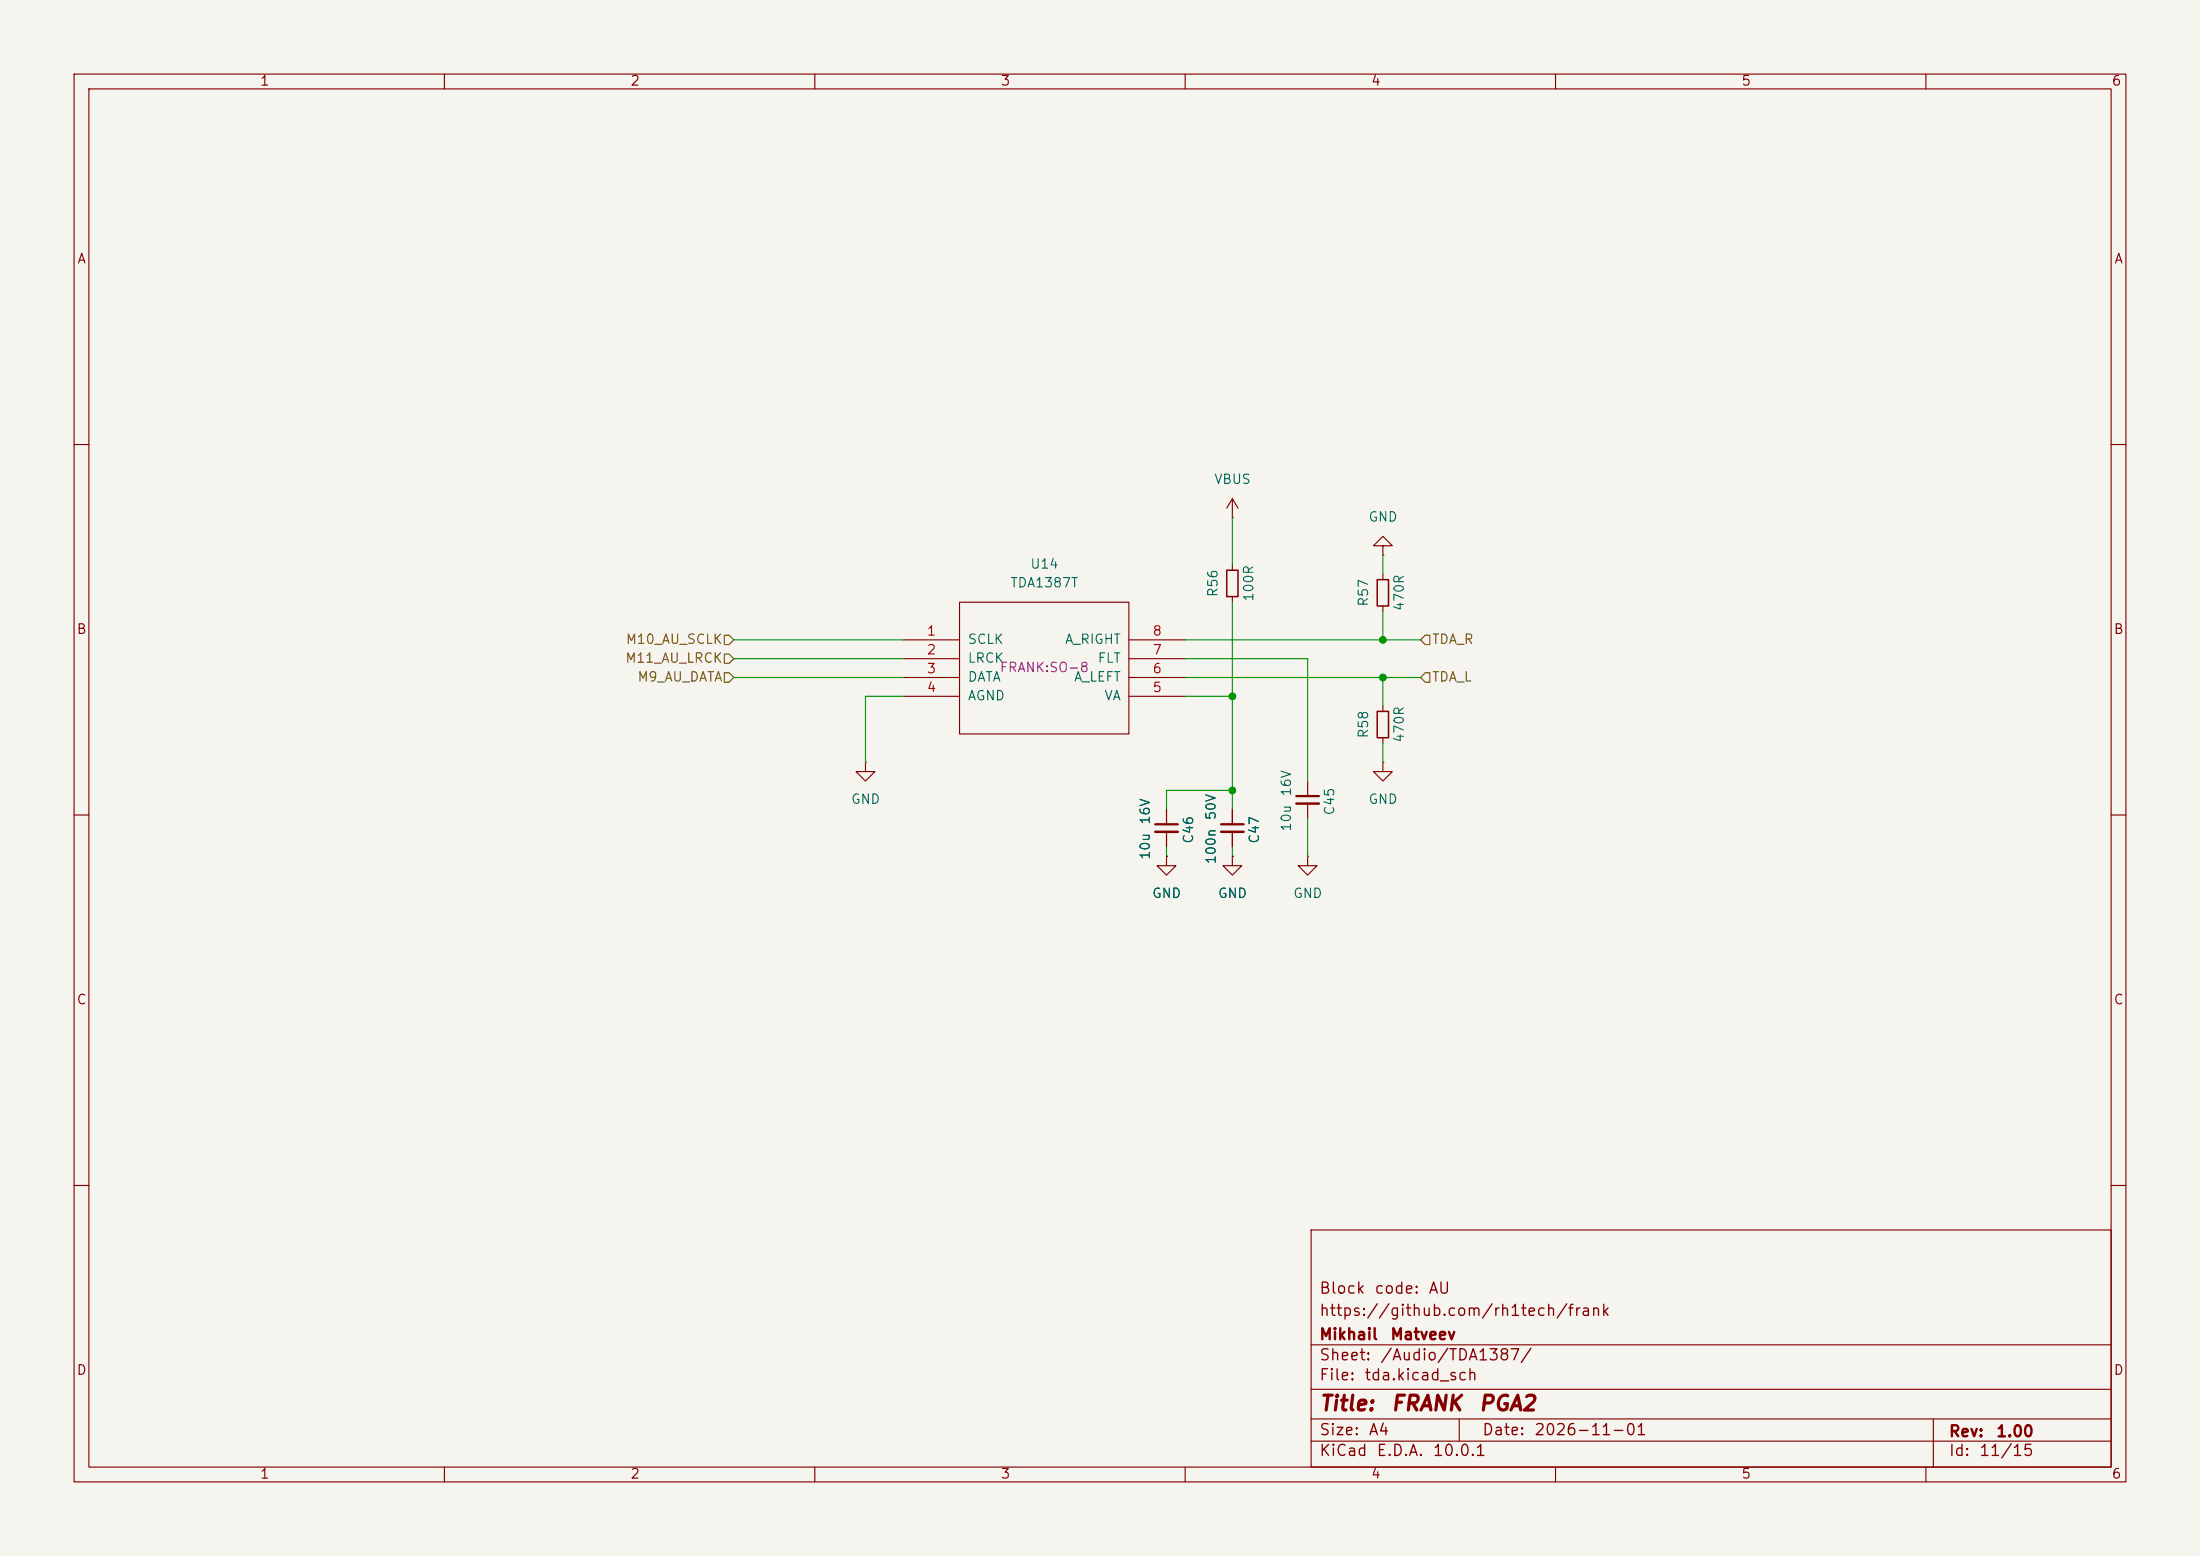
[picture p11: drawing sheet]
(kicad_sch
 (version 20260306)
 (generator "eeschema")
 (generator_version "10.0")
 (paper "A4")
 (title_block
  (title "${NAME}")
  (date "${DATE}")
  (rev "${VERSION}")
  (company "Mikhail Matveev")
  (comment 1 "https://github.com/rh1tech/frank")
  (comment 2 "Block code: AU"))
 (lib_symbols
  (symbol "FRANK:C_Small"
   (pin_numbers (hide yes))
   (pin_names
    (offset 0.254) (hide yes)) (exclude_from_sim no) (in_bom yes) (on_board yes)
   (in_pos_files yes)
   (duplicate_pin_numbers_are_jumpers no)
   (property "Reference" "C" (at 0.254 1.778 0) (show_name no) (do_not_autoplace no) (effects (font (size 1.27 1.27)) (justify left)))
   (property "Value" "C_Small" (at 0.254 -2.032 0) (show_name no) (do_not_autoplace no) (effects (font (size 1.27 1.27)) (justify left)))
   (property "Footprint" "" (at 0 0 0) (show_name no) (do_not_autoplace no) (hide yes) (effects (font (size 1.27 1.27))))
   (property "Datasheet" "" (at 0 0 0) (show_name no) (do_not_autoplace no) (hide yes) (effects (font (size 1.27 1.27))))
   (property "Description" "Unpolarized capacitor, small symbol" (at 0 0 0) (show_name no) (do_not_autoplace no) (hide yes) (effects (font (size 1.27 1.27))))
   (symbol "C_Small_0_1"
    (polyline (pts (xy -1.524 0.508) (xy 1.524 0.508)) (stroke (width 0.3048) (type default)) (fill (type none)))
    (polyline (pts (xy -1.524 -0.508) (xy 1.524 -0.508)) (stroke (width 0.3302) (type default)) (fill (type none))))
   (symbol "C_Small_1_1"
    (pin passive line (at 0 2.54 270) (length 2.032) (name "" (effects (font (size 1.27 1.27)))) (number "1" (effects (font (size 1.27 1.27)))))
    (pin passive line (at 0 -2.54 90) (length 2.032) (name "" (effects (font (size 1.27 1.27)))) (number "2" (effects (font (size 1.27 1.27))))))
   (embedded_fonts no))
  (symbol "FRANK:GND"
   (power global)
   (pin_numbers (hide yes))
   (pin_names
    (offset 0) (hide yes)) (exclude_from_sim no) (in_bom yes) (on_board yes)
   (in_pos_files yes)
   (duplicate_pin_numbers_are_jumpers no)
   (property "Reference" "#PWR" (at 0 -6.35 0) (show_name no) (do_not_autoplace no) (hide yes) (effects (font (size 1.27 1.27))))
   (property "Value" "GND" (at 0 -3.81 0) (show_name no) (do_not_autoplace no) (effects (font (size 1.27 1.27))))
   (property "Footprint" "" (at 0 0 0) (show_name no) (do_not_autoplace no) (hide yes) (effects (font (size 1.27 1.27))))
   (property "Datasheet" "" (at 0 0 0) (show_name no) (do_not_autoplace no) (hide yes) (effects (font (size 1.27 1.27))))
   (property "Description" "Power symbol creates a global label with name \"GND\" , ground" (at 0 0 0) (show_name no) (do_not_autoplace no) (hide yes) (effects (font (size 1.27 1.27))))
   (symbol "GND_0_1"
    (polyline (pts (xy 0 0) (xy 0 -1.27) (xy 1.27 -1.27) (xy 0 -2.54) (xy -1.27 -1.27) (xy 0 -1.27)) (stroke (width 0) (type default)) (fill (type none))))
   (symbol "GND_1_1"
    (pin power_in line (at 0 0 270) (length 0) (name "" (effects (font (size 1.27 1.27)))) (number "1" (effects (font (size 1.27 1.27))))))
   (embedded_fonts no))
  (symbol "FRANK:R_Small"
   (pin_numbers (hide yes))
   (pin_names
    (offset 0.254) (hide yes)) (exclude_from_sim no) (in_bom yes) (on_board yes)
   (in_pos_files yes)
   (duplicate_pin_numbers_are_jumpers no)
   (property "Reference" "R" (at 0 0 90) (show_name no) (do_not_autoplace no) (effects (font (size 1.016 1.016))))
   (property "Value" "R_Small" (at 1.778 0 90) (show_name no) (do_not_autoplace no) (effects (font (size 1.27 1.27))))
   (property "Footprint" "" (at 0 0 0) (show_name no) (do_not_autoplace no) (hide yes) (effects (font (size 1.27 1.27))))
   (property "Datasheet" "" (at 0 0 0) (show_name no) (do_not_autoplace no) (hide yes) (effects (font (size 1.27 1.27))))
   (property "Description" "Resistor, small symbol" (at 0 0 0) (show_name no) (do_not_autoplace no) (hide yes) (effects (font (size 1.27 1.27))))
   (symbol "R_Small_0_1"
    (rectangle (start -0.762 1.778) (end 0.762 -1.778) (stroke (width 0.2032) (type default)) (fill (type none))))
   (symbol "R_Small_1_1"
    (pin passive line (at 0 2.54 270) (length 0.762) (name "" (effects (font (size 1.27 1.27)))) (number "1" (effects (font (size 1.27 1.27)))))
    (pin passive line (at 0 -2.54 90) (length 0.762) (name "" (effects (font (size 1.27 1.27)))) (number "2" (effects (font (size 1.27 1.27))))))
   (embedded_fonts no))
  (symbol "FRANK:TDA1387T"
   (pin_names
    (offset 1.016)) (exclude_from_sim no) (in_bom yes) (on_board yes)
   (in_pos_files yes)
   (duplicate_pin_numbers_are_jumpers no)
   (property "Reference" "TDA1" (at 0 13.97 0) (show_name no) (do_not_autoplace no) (effects (font (size 1.27 1.27))))
   (property "Value" "TDA1387T" (at 0 11.43 0) (show_name no) (do_not_autoplace no) (effects (font (size 1.27 1.27))))
   (property "Footprint" "MODULE" (at 0 0 0) (show_name no) (do_not_autoplace no) (hide yes) (effects (font (size 1.27 1.27))))
   (property "Datasheet" "DOCUMENTATION" (at 0 0 0) (show_name no) (do_not_autoplace no) (hide yes) (effects (font (size 1.27 1.27))))
   (property "Description" "" (at 0 0 0) (show_name no) (do_not_autoplace no) (hide yes) (effects (font (size 1.27 1.27))))
   (symbol "TDA1387T_1_0"
    (rectangle (start -11.43 -8.89) (end 11.43 8.89) (stroke (width 0) (type solid)) (fill (type none))))
   (symbol "TDA1387T_1_1"
    (pin input line (at -19.05 3.81 0) (length 7.62) (name "SCLK" (effects (font (size 1.27 1.27)))) (number "1" (effects (font (size 1.27 1.27)))))
    (pin input line (at -19.05 1.27 0) (length 7.62) (name "LRCK" (effects (font (size 1.27 1.27)))) (number "2" (effects (font (size 1.27 1.27)))))
    (pin input line (at -19.05 -1.27 0) (length 7.62) (name "DATA" (effects (font (size 1.27 1.27)))) (number "3" (effects (font (size 1.27 1.27)))))
    (pin input line (at -19.05 -3.81 0) (length 7.62) (name "AGND" (effects (font (size 1.27 1.27)))) (number "4" (effects (font (size 1.27 1.27)))))
    (pin input line (at 19.05 -3.81 180) (length 7.62) (name "VA" (effects (font (size 1.27 1.27)))) (number "5" (effects (font (size 1.27 1.27)))))
    (pin input line (at 19.05 -1.27 180) (length 7.62) (name "A_LEFT" (effects (font (size 1.27 1.27)))) (number "6" (effects (font (size 1.27 1.27)))))
    (pin input line (at 19.05 1.27 180) (length 7.62) (name "FLT" (effects (font (size 1.27 1.27)))) (number "7" (effects (font (size 1.27 1.27)))))
    (pin input line (at 19.05 3.81 180) (length 7.62) (name "A_RIGHT" (effects (font (size 1.27 1.27)))) (number "8" (effects (font (size 1.27 1.27))))))
   (embedded_fonts no))
  (symbol "FRANK:VBUS"
   (power global)
   (pin_numbers (hide yes))
   (pin_names
    (offset 0) (hide yes)) (exclude_from_sim no) (in_bom yes) (on_board yes)
   (in_pos_files yes)
   (duplicate_pin_numbers_are_jumpers no)
   (property "Reference" "#PWR" (at 0 -3.81 0) (show_name no) (do_not_autoplace no) (hide yes) (effects (font (size 1.27 1.27))))
   (property "Value" "VBUS" (at 0 3.556 0) (show_name no) (do_not_autoplace no) (effects (font (size 1.27 1.27))))
   (property "Footprint" "" (at 0 0 0) (show_name no) (do_not_autoplace no) (hide yes) (effects (font (size 1.27 1.27))))
   (property "Datasheet" "" (at 0 0 0) (show_name no) (do_not_autoplace no) (hide yes) (effects (font (size 1.27 1.27))))
   (property "Description" "Power symbol creates a global label with name \"VBUS\"" (at 0 0 0) (show_name no) (do_not_autoplace no) (hide yes) (effects (font (size 1.27 1.27))))
   (symbol "VBUS_0_1"
    (polyline (pts (xy -0.762 1.27) (xy 0 2.54)) (stroke (width 0) (type default)) (fill (type none)))
    (polyline (pts (xy 0 2.54) (xy 0.762 1.27)) (stroke (width 0) (type default)) (fill (type none)))
    (polyline (pts (xy 0 0) (xy 0 2.54)) (stroke (width 0) (type default)) (fill (type none))))
   (symbol "VBUS_1_1"
    (pin power_in line (at 0 0 90) (length 0) (name "" (effects (font (size 1.27 1.27)))) (number "1" (effects (font (size 1.27 1.27))))))
   (embedded_fonts no)))
 (junction
  (at 186.69 86.36)
  (diameter 0)
  (color 0 0 0 0))
 (junction
  (at 186.69 91.44)
  (diameter 0)
  (color 0 0 0 0))
 (junction
  (at 166.37 106.68)
  (diameter 0)
  (color 0 0 0 0))
 (junction
  (at 166.37 93.98)
  (diameter 0)
  (color 0 0 0 0))
 (wire
  (pts (xy 176.53 88.9) (xy 176.53 105.41))
  (stroke (width 0) (type default)))
 (wire
  (pts (xy 186.69 86.36) (xy 191.77 86.36))
  (stroke (width 0) (type default)))
 (wire
  (pts (xy 186.69 91.44) (xy 186.69 95.25))
  (stroke (width 0) (type default)))
 (wire
  (pts (xy 166.37 69.85) (xy 166.37 76.2))
  (stroke (width 0) (type default)))
 (wire
  (pts (xy 160.02 93.98) (xy 166.37 93.98))
  (stroke (width 0) (type default)))
 (wire
  (pts (xy 157.48 115.57) (xy 157.48 114.3))
  (stroke (width 0) (type default)))
 (wire
  (pts (xy 186.69 74.93) (xy 186.69 77.47))
  (stroke (width 0) (type default)))
 (wire
  (pts (xy 166.37 81.28) (xy 166.37 93.98))
  (stroke (width 0) (type default)))
 (wire
  (pts (xy 99.06 91.44) (xy 121.92 91.44))
  (stroke (width 0) (type default)))
 (wire
  (pts (xy 157.48 106.68) (xy 166.37 106.68))
  (stroke (width 0) (type default)))
 (wire
  (pts (xy 176.53 88.9) (xy 160.02 88.9))
  (stroke (width 0) (type default)))
 (wire
  (pts (xy 166.37 114.3) (xy 166.37 115.57))
  (stroke (width 0) (type default)))
 (wire
  (pts (xy 99.06 86.36) (xy 121.92 86.36))
  (stroke (width 0) (type default)))
 (wire
  (pts (xy 116.84 93.98) (xy 116.84 102.87))
  (stroke (width 0) (type default)))
 (wire
  (pts (xy 166.37 93.98) (xy 166.37 106.68))
  (stroke (width 0) (type default)))
 (wire
  (pts (xy 186.69 91.44) (xy 191.77 91.44))
  (stroke (width 0) (type default)))
 (wire
  (pts (xy 160.02 86.36) (xy 186.69 86.36))
  (stroke (width 0) (type default)))
 (wire
  (pts (xy 157.48 109.22) (xy 157.48 106.68))
  (stroke (width 0) (type default)))
 (wire
  (pts (xy 121.92 93.98) (xy 116.84 93.98))
  (stroke (width 0) (type default)))
 (wire
  (pts (xy 166.37 106.68) (xy 166.37 109.22))
  (stroke (width 0) (type default)))
 (wire
  (pts (xy 99.06 88.9) (xy 121.92 88.9))
  (stroke (width 0) (type default)))
 (wire
  (pts (xy 186.69 102.87) (xy 186.69 100.33))
  (stroke (width 0) (type default)))
 (wire
  (pts (xy 186.69 82.55) (xy 186.69 86.36))
  (stroke (width 0) (type default)))
 (wire
  (pts (xy 160.02 91.44) (xy 186.69 91.44))
  (stroke (width 0) (type default)))
 (wire
  (pts (xy 176.53 115.57) (xy 176.53 110.49))
  (stroke (width 0) (type default)))
 (hierarchical_label "M11_AU_LRCK"
  (shape input)
  (at 99.06 88.9 180)
  (effects (font (size 1.27 1.27)) (justify right)))
 (hierarchical_label "TDA_R"
  (shape input)
  (at 191.77 86.36 0)
  (effects (font (size 1.27 1.27)) (justify left)))
 (hierarchical_label "M9_AU_DATA"
  (shape input)
  (at 99.06 91.44 180)
  (effects (font (size 1.27 1.27)) (justify right)))
 (hierarchical_label "M10_AU_SCLK"
  (shape input)
  (at 99.06 86.36 180)
  (effects (font (size 1.27 1.27)) (justify right)))
 (hierarchical_label "TDA_L"
  (shape input)
  (at 191.77 91.44 0)
  (effects (font (size 1.27 1.27)) (justify left)))
 (symbol
  (lib_id "FRANK:VBUS")
  (at 166.37 69.85 0)
  (unit 1)
  (body_style 1)
  (exclude_from_sim no)
  (in_bom yes)
  (on_board yes)
  (in_pos_files yes)
  (dnp no)
  (fields_autoplaced yes)
  (property "Reference" "#PWR173" (at 166.37 73.66 0) (hide yes) (show_name no) (do_not_autoplace no) (effects (font (size 1.27 1.27))))
  (property "Value" "VBUS" (at 166.37 64.77 0) (show_name no) (do_not_autoplace no) (effects (font (size 1.27 1.27))))
  (property "Footprint" "" (at 166.37 69.85 0) (hide yes) (show_name no) (do_not_autoplace no) (effects (font (size 1.27 1.27))))
  (property "Datasheet" "" (at 166.37 69.85 0) (hide yes) (show_name no) (do_not_autoplace no) (effects (font (size 1.27 1.27))))
  (property "Description" "Power symbol creates a global label with name \"VBUS\"" (at 166.37 69.85 0) (hide yes) (show_name no) (do_not_autoplace no) (effects (font (size 1.27 1.27))))
  (pin "1"))
 (symbol
  (lib_id "FRANK:R_Small")
  (at 166.37 78.74 180)
  (unit 1)
  (body_style 1)
  (exclude_from_sim no)
  (in_bom yes)
  (on_board yes)
  (in_pos_files yes)
  (dnp no)
  (property "Reference" "R56" (at 163.83 78.74 90) (show_name no) (do_not_autoplace no) (effects (font (size 1.27 1.27))))
  (property "Value" "100R" (at 168.656 78.74 90) (show_name no) (do_not_autoplace no) (effects (font (size 1.27 1.27))))
  (property "Footprint" "FRANK:R_0805_2012Metric" (at 166.37 78.74 0) (hide yes) (show_name no) (do_not_autoplace no) (effects (font (size 1.27 1.27))))
  (property "Datasheet" "" (at 166.37 78.74 0) (hide yes) (show_name no) (do_not_autoplace no) (effects (font (size 1.27 1.27))))
  (property "Description" "Resistor, small symbol" (at 166.37 78.74 0) (hide yes) (show_name no) (do_not_autoplace no) (effects (font (size 1.27 1.27))))
  (property "AliExpress" "https://www.aliexpress.com/item/1005005945735199.html" (at 166.37 78.74 0) (hide yes) (show_name no) (do_not_autoplace no) (effects (font (size 1.27 1.27))))
  (property "Availability" "" (at 166.37 78.74 0) (show_name no) (do_not_autoplace no) (effects (font (size 1.27 1.27))))
  (property "Check_prices" "" (at 166.37 78.74 0) (show_name no) (do_not_autoplace no) (effects (font (size 1.27 1.27))))
  (property "Description_1" "" (at 166.37 78.74 0) (show_name no) (do_not_autoplace no) (effects (font (size 1.27 1.27))))
  (property "MF" "" (at 166.37 78.74 0) (show_name no) (do_not_autoplace no) (effects (font (size 1.27 1.27))))
  (property "MP" "" (at 166.37 78.74 0) (show_name no) (do_not_autoplace no) (effects (font (size 1.27 1.27))))
  (property "Package" "" (at 166.37 78.74 0) (show_name no) (do_not_autoplace no) (effects (font (size 1.27 1.27))))
  (property "Price" "" (at 166.37 78.74 0) (show_name no) (do_not_autoplace no) (effects (font (size 1.27 1.27))))
  (property "SnapEDA_Link" "" (at 166.37 78.74 0) (show_name no) (do_not_autoplace no) (effects (font (size 1.27 1.27))))
  (pin "1")
  (pin "2"))
 (symbol
  (lib_id "FRANK:TDA1387T")
  (at 140.97 90.17 0)
  (unit 1)
  (body_style 1)
  (exclude_from_sim no)
  (in_bom yes)
  (on_board yes)
  (in_pos_files yes)
  (dnp no)
  (fields_autoplaced yes)
  (property "Reference" "U14" (at 140.97 76.2 0) (show_name no) (do_not_autoplace no) (effects (font (size 1.27 1.27))))
  (property "Value" "TDA1387T" (at 140.97 78.74 0) (show_name no) (do_not_autoplace no) (effects (font (size 1.27 1.27))))
  (property "Footprint" "FRANK:SO-8" (at 140.97 90.17 0) (show_name no) (do_not_autoplace no) (effects (font (size 1.27 1.27))))
  (property "Datasheet" "DOCUMENTATION" (at 140.97 90.17 0) (hide yes) (show_name no) (do_not_autoplace no) (effects (font (size 1.27 1.27))))
  (property "Description" "" (at 140.97 90.17 0) (hide yes) (show_name no) (do_not_autoplace no) (effects (font (size 1.27 1.27))))
  (property "AliExpress" "https://www.aliexpress.com/item/32995595000.html" (at 140.97 90.17 0) (hide yes) (show_name no) (do_not_autoplace no) (effects (font (size 1.27 1.27))))
  (property "Availability" "" (at 140.97 90.17 0) (show_name no) (do_not_autoplace no) (effects (font (size 1.27 1.27))))
  (property "Check_prices" "" (at 140.97 90.17 0) (show_name no) (do_not_autoplace no) (effects (font (size 1.27 1.27))))
  (property "Description_1" "" (at 140.97 90.17 0) (show_name no) (do_not_autoplace no) (effects (font (size 1.27 1.27))))
  (property "MF" "" (at 140.97 90.17 0) (show_name no) (do_not_autoplace no) (effects (font (size 1.27 1.27))))
  (property "MP" "" (at 140.97 90.17 0) (show_name no) (do_not_autoplace no) (effects (font (size 1.27 1.27))))
  (property "Package" "" (at 140.97 90.17 0) (show_name no) (do_not_autoplace no) (effects (font (size 1.27 1.27))))
  (property "Price" "" (at 140.97 90.17 0) (show_name no) (do_not_autoplace no) (effects (font (size 1.27 1.27))))
  (property "SnapEDA_Link" "" (at 140.97 90.17 0) (show_name no) (do_not_autoplace no) (effects (font (size 1.27 1.27))))
  (pin "1")
  (pin "2")
  (pin "3")
  (pin "4")
  (pin "5")
  (pin "6")
  (pin "7")
  (pin "8"))
 (symbol
  (lib_id "FRANK:C_Small")
  (at 166.37 111.76 0)
  (unit 1)
  (body_style 1)
  (exclude_from_sim no)
  (in_bom yes)
  (on_board yes)
  (in_pos_files yes)
  (dnp no)
  (property "Reference" "C47" (at 169.418 112.014 90) (show_name no) (do_not_autoplace no) (effects (font (size 1.27 1.27))))
  (property "Value" "100n 50V" (at 163.576 112.014 90) (show_name no) (do_not_autoplace no) (effects (font (size 1.27 1.27))))
  (property "Footprint" "FRANK:C_0805_2012Metric" (at 166.37 111.76 0) (hide yes) (show_name no) (do_not_autoplace no) (effects (font (size 1.27 1.27))))
  (property "Datasheet" "" (at 166.37 111.76 0) (hide yes) (show_name no) (do_not_autoplace no) (effects (font (size 1.27 1.27))))
  (property "Description" "Unpolarized capacitor, small symbol" (at 166.37 111.76 0) (hide yes) (show_name no) (do_not_autoplace no) (effects (font (size 1.27 1.27))))
  (property "AliExpress" "https://www.aliexpress.com/item/33008008276.html" (at 166.37 111.76 0) (hide yes) (show_name no) (do_not_autoplace no) (effects (font (size 1.27 1.27))))
  (property "Availability" "" (at 166.37 111.76 0) (show_name no) (do_not_autoplace no) (effects (font (size 1.27 1.27))))
  (property "Check_prices" "" (at 166.37 111.76 0) (show_name no) (do_not_autoplace no) (effects (font (size 1.27 1.27))))
  (property "Description_1" "" (at 166.37 111.76 0) (show_name no) (do_not_autoplace no) (effects (font (size 1.27 1.27))))
  (property "MF" "" (at 166.37 111.76 0) (show_name no) (do_not_autoplace no) (effects (font (size 1.27 1.27))))
  (property "MP" "" (at 166.37 111.76 0) (show_name no) (do_not_autoplace no) (effects (font (size 1.27 1.27))))
  (property "Package" "" (at 166.37 111.76 0) (show_name no) (do_not_autoplace no) (effects (font (size 1.27 1.27))))
  (property "Price" "" (at 166.37 111.76 0) (show_name no) (do_not_autoplace no) (effects (font (size 1.27 1.27))))
  (property "SnapEDA_Link" "" (at 166.37 111.76 0) (show_name no) (do_not_autoplace no) (effects (font (size 1.27 1.27))))
  (pin "1")
  (pin "2"))
 (symbol
  (lib_id "FRANK:R_Small")
  (at 186.69 97.79 180)
  (unit 1)
  (body_style 1)
  (exclude_from_sim no)
  (in_bom yes)
  (on_board yes)
  (in_pos_files yes)
  (dnp no)
  (property "Reference" "R58" (at 184.15 97.79 90) (show_name no) (do_not_autoplace no) (effects (font (size 1.27 1.27))))
  (property "Value" "470R" (at 188.976 97.79 90) (show_name no) (do_not_autoplace no) (effects (font (size 1.27 1.27))))
  (property "Footprint" "FRANK:R_0805_2012Metric" (at 186.69 97.79 0) (hide yes) (show_name no) (do_not_autoplace no) (effects (font (size 1.27 1.27))))
  (property "Datasheet" "" (at 186.69 97.79 0) (hide yes) (show_name no) (do_not_autoplace no) (effects (font (size 1.27 1.27))))
  (property "Description" "Resistor, small symbol" (at 186.69 97.79 0) (hide yes) (show_name no) (do_not_autoplace no) (effects (font (size 1.27 1.27))))
  (property "AliExpress" "https://www.aliexpress.com/item/1005005945735199.html" (at 186.69 97.79 0) (hide yes) (show_name no) (do_not_autoplace no) (effects (font (size 1.27 1.27))))
  (property "Availability" "" (at 186.69 97.79 0) (show_name no) (do_not_autoplace no) (effects (font (size 1.27 1.27))))
  (property "Check_prices" "" (at 186.69 97.79 0) (show_name no) (do_not_autoplace no) (effects (font (size 1.27 1.27))))
  (property "Description_1" "" (at 186.69 97.79 0) (show_name no) (do_not_autoplace no) (effects (font (size 1.27 1.27))))
  (property "MF" "" (at 186.69 97.79 0) (show_name no) (do_not_autoplace no) (effects (font (size 1.27 1.27))))
  (property "MP" "" (at 186.69 97.79 0) (show_name no) (do_not_autoplace no) (effects (font (size 1.27 1.27))))
  (property "Package" "" (at 186.69 97.79 0) (show_name no) (do_not_autoplace no) (effects (font (size 1.27 1.27))))
  (property "Price" "" (at 186.69 97.79 0) (show_name no) (do_not_autoplace no) (effects (font (size 1.27 1.27))))
  (property "SnapEDA_Link" "" (at 186.69 97.79 0) (show_name no) (do_not_autoplace no) (effects (font (size 1.27 1.27))))
  (pin "1")
  (pin "2"))
 (symbol
  (lib_id "FRANK:GND")
  (at 186.69 102.87 0)
  (unit 1)
  (body_style 1)
  (exclude_from_sim no)
  (in_bom yes)
  (on_board yes)
  (in_pos_files yes)
  (dnp no)
  (fields_autoplaced yes)
  (property "Reference" "#PWR176" (at 186.69 109.22 0) (hide yes) (show_name no) (do_not_autoplace no) (effects (font (size 1.27 1.27))))
  (property "Value" "GND" (at 186.69 107.95 0) (show_name no) (do_not_autoplace no) (effects (font (size 1.27 1.27))))
  (property "Footprint" "" (at 186.69 102.87 0) (hide yes) (show_name no) (do_not_autoplace no) (effects (font (size 1.27 1.27))))
  (property "Datasheet" "" (at 186.69 102.87 0) (hide yes) (show_name no) (do_not_autoplace no) (effects (font (size 1.27 1.27))))
  (property "Description" "Power symbol creates a global label with name \"GND\" , ground" (at 186.69 102.87 0) (hide yes) (show_name no) (do_not_autoplace no) (effects (font (size 1.27 1.27))))
  (pin "1"))
 (symbol
  (lib_id "FRANK:GND")
  (at 186.69 74.93 180)
  (unit 1)
  (body_style 1)
  (exclude_from_sim no)
  (in_bom yes)
  (on_board yes)
  (in_pos_files yes)
  (dnp no)
  (fields_autoplaced yes)
  (property "Reference" "#PWR174" (at 186.69 68.58 0) (hide yes) (show_name no) (do_not_autoplace no) (effects (font (size 1.27 1.27))))
  (property "Value" "GND" (at 186.69 69.85 0) (show_name no) (do_not_autoplace no) (effects (font (size 1.27 1.27))))
  (property "Footprint" "" (at 186.69 74.93 0) (hide yes) (show_name no) (do_not_autoplace no) (effects (font (size 1.27 1.27))))
  (property "Datasheet" "" (at 186.69 74.93 0) (hide yes) (show_name no) (do_not_autoplace no) (effects (font (size 1.27 1.27))))
  (property "Description" "Power symbol creates a global label with name \"GND\" , ground" (at 186.69 74.93 0) (hide yes) (show_name no) (do_not_autoplace no) (effects (font (size 1.27 1.27))))
  (pin "1"))
 (symbol
  (lib_id "FRANK:R_Small")
  (at 186.69 80.01 180)
  (unit 1)
  (body_style 1)
  (exclude_from_sim no)
  (in_bom yes)
  (on_board yes)
  (in_pos_files yes)
  (dnp no)
  (property "Reference" "R57" (at 184.15 80.01 90) (show_name no) (do_not_autoplace no) (effects (font (size 1.27 1.27))))
  (property "Value" "470R" (at 188.976 80.01 90) (show_name no) (do_not_autoplace no) (effects (font (size 1.27 1.27))))
  (property "Footprint" "FRANK:R_0805_2012Metric" (at 186.69 80.01 0) (hide yes) (show_name no) (do_not_autoplace no) (effects (font (size 1.27 1.27))))
  (property "Datasheet" "" (at 186.69 80.01 0) (hide yes) (show_name no) (do_not_autoplace no) (effects (font (size 1.27 1.27))))
  (property "Description" "Resistor, small symbol" (at 186.69 80.01 0) (hide yes) (show_name no) (do_not_autoplace no) (effects (font (size 1.27 1.27))))
  (property "AliExpress" "https://www.aliexpress.com/item/1005005945735199.html" (at 186.69 80.01 0) (hide yes) (show_name no) (do_not_autoplace no) (effects (font (size 1.27 1.27))))
  (property "Availability" "" (at 186.69 80.01 0) (show_name no) (do_not_autoplace no) (effects (font (size 1.27 1.27))))
  (property "Check_prices" "" (at 186.69 80.01 0) (show_name no) (do_not_autoplace no) (effects (font (size 1.27 1.27))))
  (property "Description_1" "" (at 186.69 80.01 0) (show_name no) (do_not_autoplace no) (effects (font (size 1.27 1.27))))
  (property "MF" "" (at 186.69 80.01 0) (show_name no) (do_not_autoplace no) (effects (font (size 1.27 1.27))))
  (property "MP" "" (at 186.69 80.01 0) (show_name no) (do_not_autoplace no) (effects (font (size 1.27 1.27))))
  (property "Package" "" (at 186.69 80.01 0) (show_name no) (do_not_autoplace no) (effects (font (size 1.27 1.27))))
  (property "Price" "" (at 186.69 80.01 0) (show_name no) (do_not_autoplace no) (effects (font (size 1.27 1.27))))
  (property "SnapEDA_Link" "" (at 186.69 80.01 0) (show_name no) (do_not_autoplace no) (effects (font (size 1.27 1.27))))
  (pin "1")
  (pin "2"))
 (symbol
  (lib_id "FRANK:GND")
  (at 116.84 102.87 0)
  (unit 1)
  (body_style 1)
  (exclude_from_sim no)
  (in_bom yes)
  (on_board yes)
  (in_pos_files yes)
  (dnp no)
  (fields_autoplaced yes)
  (property "Reference" "#PWR175" (at 116.84 109.22 0) (hide yes) (show_name no) (do_not_autoplace no) (effects (font (size 1.27 1.27))))
  (property "Value" "GND" (at 116.84 107.95 0) (show_name no) (do_not_autoplace no) (effects (font (size 1.27 1.27))))
  (property "Footprint" "" (at 116.84 102.87 0) (hide yes) (show_name no) (do_not_autoplace no) (effects (font (size 1.27 1.27))))
  (property "Datasheet" "" (at 116.84 102.87 0) (hide yes) (show_name no) (do_not_autoplace no) (effects (font (size 1.27 1.27))))
  (property "Description" "Power symbol creates a global label with name \"GND\" , ground" (at 116.84 102.87 0) (hide yes) (show_name no) (do_not_autoplace no) (effects (font (size 1.27 1.27))))
  (pin "1"))
 (symbol
  (lib_id "FRANK:GND")
  (at 166.37 115.57 0)
  (unit 1)
  (body_style 1)
  (exclude_from_sim no)
  (in_bom yes)
  (on_board yes)
  (in_pos_files yes)
  (dnp no)
  (property "Reference" "#PWR178" (at 166.37 121.92 0) (hide yes) (show_name no) (do_not_autoplace no) (effects (font (size 1.27 1.27))))
  (property "Value" "GND" (at 166.37 120.65 0) (show_name no) (do_not_autoplace no) (effects (font (size 1.27 1.27))))
  (property "Footprint" "" (at 166.37 115.57 0) (hide yes) (show_name no) (do_not_autoplace no) (effects (font (size 1.27 1.27))))
  (property "Datasheet" "" (at 166.37 115.57 0) (hide yes) (show_name no) (do_not_autoplace no) (effects (font (size 1.27 1.27))))
  (property "Description" "Power symbol creates a global label with name \"GND\" , ground" (at 166.37 115.57 0) (hide yes) (show_name no) (do_not_autoplace no) (effects (font (size 1.27 1.27))))
  (pin "1"))
 (symbol
  (lib_id "FRANK:C_Small")
  (at 176.53 107.95 0)
  (unit 1)
  (body_style 1)
  (exclude_from_sim no)
  (in_bom yes)
  (on_board yes)
  (in_pos_files yes)
  (dnp no)
  (property "Reference" "C45" (at 179.578 108.204 90) (show_name no) (do_not_autoplace no) (effects (font (size 1.27 1.27))))
  (property "Value" "10u 16V" (at 173.736 108.204 90) (show_name no) (do_not_autoplace no) (effects (font (size 1.27 1.27))))
  (property "Footprint" "FRANK:C_0805_2012Metric" (at 176.53 107.95 0) (hide yes) (show_name no) (do_not_autoplace no) (effects (font (size 1.27 1.27))))
  (property "Datasheet" "" (at 176.53 107.95 0) (hide yes) (show_name no) (do_not_autoplace no) (effects (font (size 1.27 1.27))))
  (property "Description" "Unpolarized capacitor, small symbol" (at 176.53 107.95 0) (hide yes) (show_name no) (do_not_autoplace no) (effects (font (size 1.27 1.27))))
  (property "AliExpress" "https://www.aliexpress.com/item/33008008276.html" (at 176.53 107.95 0) (hide yes) (show_name no) (do_not_autoplace no) (effects (font (size 1.27 1.27))))
  (property "Availability" "" (at 176.53 107.95 0) (show_name no) (do_not_autoplace no) (effects (font (size 1.27 1.27))))
  (property "Check_prices" "" (at 176.53 107.95 0) (show_name no) (do_not_autoplace no) (effects (font (size 1.27 1.27))))
  (property "Description_1" "" (at 176.53 107.95 0) (show_name no) (do_not_autoplace no) (effects (font (size 1.27 1.27))))
  (property "MF" "" (at 176.53 107.95 0) (show_name no) (do_not_autoplace no) (effects (font (size 1.27 1.27))))
  (property "MP" "" (at 176.53 107.95 0) (show_name no) (do_not_autoplace no) (effects (font (size 1.27 1.27))))
  (property "Package" "" (at 176.53 107.95 0) (show_name no) (do_not_autoplace no) (effects (font (size 1.27 1.27))))
  (property "Price" "" (at 176.53 107.95 0) (show_name no) (do_not_autoplace no) (effects (font (size 1.27 1.27))))
  (property "SnapEDA_Link" "" (at 176.53 107.95 0) (show_name no) (do_not_autoplace no) (effects (font (size 1.27 1.27))))
  (pin "1")
  (pin "2"))
 (symbol
  (lib_id "FRANK:GND")
  (at 157.48 115.57 0)
  (unit 1)
  (body_style 1)
  (exclude_from_sim no)
  (in_bom yes)
  (on_board yes)
  (in_pos_files yes)
  (dnp no)
  (fields_autoplaced yes)
  (property "Reference" "#PWR177" (at 157.48 121.92 0) (hide yes) (show_name no) (do_not_autoplace no) (effects (font (size 1.27 1.27))))
  (property "Value" "GND" (at 157.48 120.65 0) (show_name no) (do_not_autoplace no) (effects (font (size 1.27 1.27))))
  (property "Footprint" "" (at 157.48 115.57 0) (hide yes) (show_name no) (do_not_autoplace no) (effects (font (size 1.27 1.27))))
  (property "Datasheet" "" (at 157.48 115.57 0) (hide yes) (show_name no) (do_not_autoplace no) (effects (font (size 1.27 1.27))))
  (property "Description" "Power symbol creates a global label with name \"GND\" , ground" (at 157.48 115.57 0) (hide yes) (show_name no) (do_not_autoplace no) (effects (font (size 1.27 1.27))))
  (pin "1"))
 (symbol
  (lib_id "FRANK:C_Small")
  (at 157.48 111.76 0)
  (unit 1)
  (body_style 1)
  (exclude_from_sim no)
  (in_bom yes)
  (on_board yes)
  (in_pos_files yes)
  (dnp no)
  (property "Reference" "C46" (at 160.528 112.014 90) (show_name no) (do_not_autoplace no) (effects (font (size 1.27 1.27))))
  (property "Value" "10u 16V" (at 154.686 112.014 90) (show_name no) (do_not_autoplace no) (effects (font (size 1.27 1.27))))
  (property "Footprint" "FRANK:C_0805_2012Metric" (at 157.48 111.76 0) (hide yes) (show_name no) (do_not_autoplace no) (effects (font (size 1.27 1.27))))
  (property "Datasheet" "" (at 157.48 111.76 0) (hide yes) (show_name no) (do_not_autoplace no) (effects (font (size 1.27 1.27))))
  (property "Description" "Unpolarized capacitor, small symbol" (at 157.48 111.76 0) (hide yes) (show_name no) (do_not_autoplace no) (effects (font (size 1.27 1.27))))
  (property "AliExpress" "https://www.aliexpress.com/item/33008008276.html" (at 157.48 111.76 0) (hide yes) (show_name no) (do_not_autoplace no) (effects (font (size 1.27 1.27))))
  (property "Availability" "" (at 157.48 111.76 0) (show_name no) (do_not_autoplace no) (effects (font (size 1.27 1.27))))
  (property "Check_prices" "" (at 157.48 111.76 0) (show_name no) (do_not_autoplace no) (effects (font (size 1.27 1.27))))
  (property "Description_1" "" (at 157.48 111.76 0) (show_name no) (do_not_autoplace no) (effects (font (size 1.27 1.27))))
  (property "MF" "" (at 157.48 111.76 0) (show_name no) (do_not_autoplace no) (effects (font (size 1.27 1.27))))
  (property "MP" "" (at 157.48 111.76 0) (show_name no) (do_not_autoplace no) (effects (font (size 1.27 1.27))))
  (property "Package" "" (at 157.48 111.76 0) (show_name no) (do_not_autoplace no) (effects (font (size 1.27 1.27))))
  (property "Price" "" (at 157.48 111.76 0) (show_name no) (do_not_autoplace no) (effects (font (size 1.27 1.27))))
  (property "SnapEDA_Link" "" (at 157.48 111.76 0) (show_name no) (do_not_autoplace no) (effects (font (size 1.27 1.27))))
  (pin "1")
  (pin "2"))
 (symbol
  (lib_id "FRANK:GND")
  (at 176.53 115.57 0)
  (unit 1)
  (body_style 1)
  (exclude_from_sim no)
  (in_bom yes)
  (on_board yes)
  (in_pos_files yes)
  (dnp no)
  (fields_autoplaced yes)
  (property "Reference" "#PWR179" (at 176.53 121.92 0) (hide yes) (show_name no) (do_not_autoplace no) (effects (font (size 1.27 1.27))))
  (property "Value" "GND" (at 176.53 120.65 0) (show_name no) (do_not_autoplace no) (effects (font (size 1.27 1.27))))
  (property "Footprint" "" (at 176.53 115.57 0) (hide yes) (show_name no) (do_not_autoplace no) (effects (font (size 1.27 1.27))))
  (property "Datasheet" "" (at 176.53 115.57 0) (hide yes) (show_name no) (do_not_autoplace no) (effects (font (size 1.27 1.27))))
  (property "Description" "Power symbol creates a global label with name \"GND\" , ground" (at 176.53 115.57 0) (hide yes) (show_name no) (do_not_autoplace no) (effects (font (size 1.27 1.27))))
  (pin "1")))
